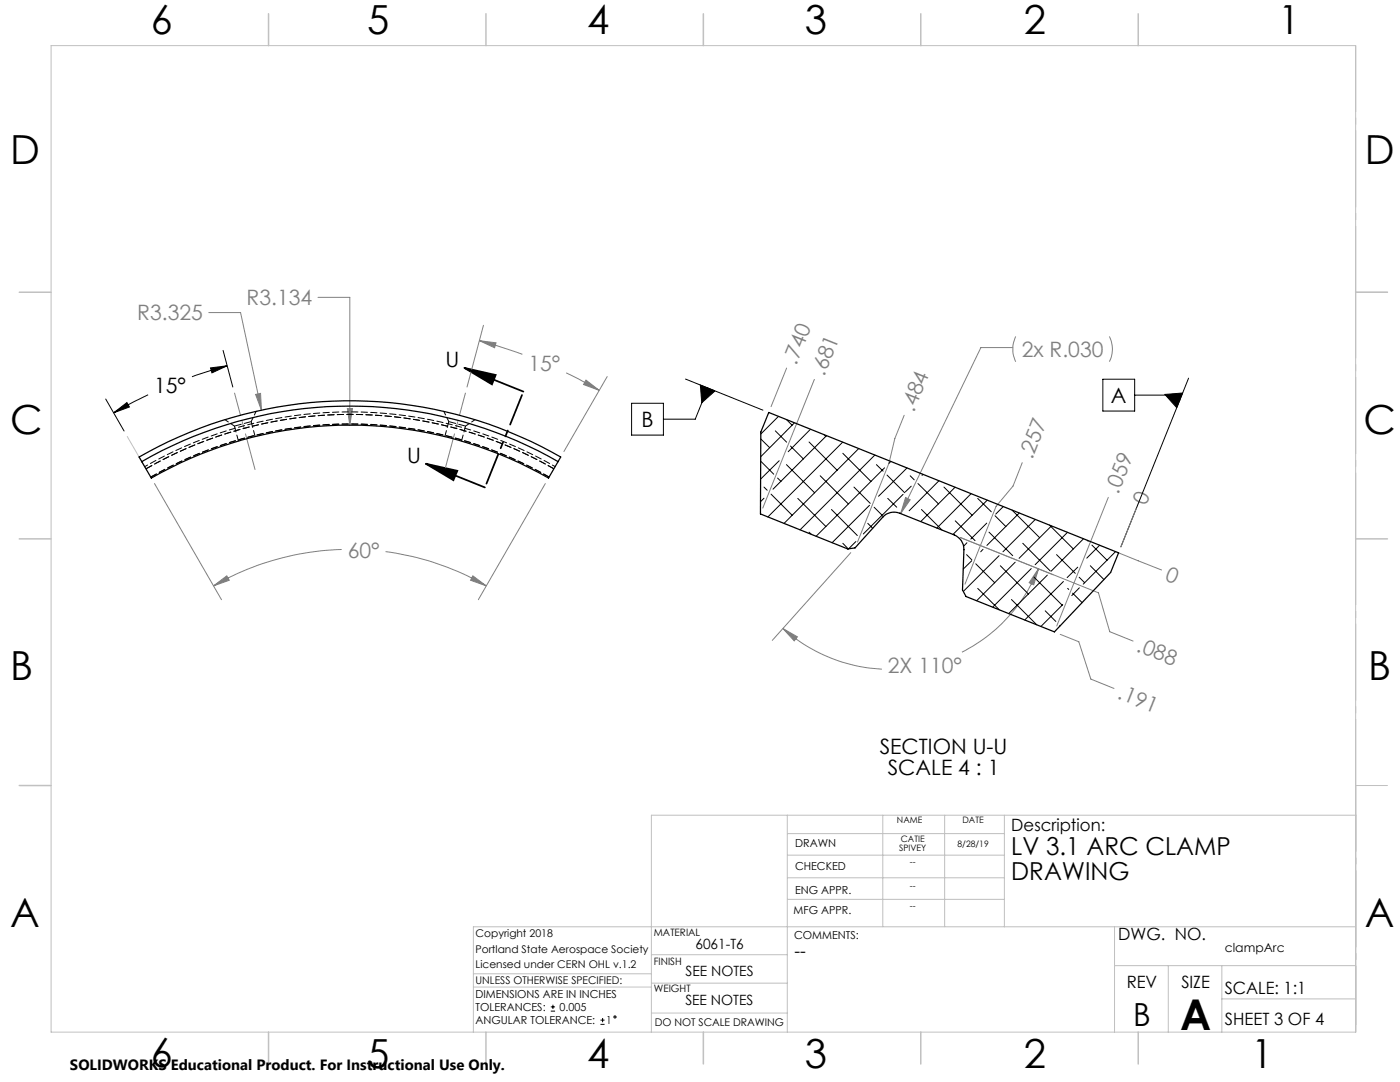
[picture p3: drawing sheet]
<svg xmlns="http://www.w3.org/2000/svg" width="279mm" height="216mm" viewBox="0 0 279 216" stroke-linecap="round" stroke-linejoin="round" font-family="sans-serif">
<g fill="none" stroke="#000" stroke-width=".2">
<path d="M21.1 79.6l3.7 6.4M29.6 78.8l-6.9 3.6M42 73.4l3.3-.4-3 1.4zM44.5 69.9l2 7.3M45.3 73l-7 2.2M136.8 75.6l15.5 6.2M139.8 76.8l2.9 1.2-2.6 2.4zM141.3 77.4l-2.6 6.2h-6.3M220.1 75.7h6.3v6.3h-6.3zM226.4 78.8h6.4l2.6 1.1M232.5 78.7l3.5-.3-1.2 3zM237.2 75.5l-13.5 33.6"/>
<path d="M22.7 82.4l2.6-2.1 .5 .9zM126 80.5h6.4v6.3h-6.4zM109.9 201.8h.9M109.9 200.9h.9M110.3 200.5v.8M119.8 204.4h.9M119.8 203.6h.9M120.3 203.1v.9"/>
<circle cx="122.7" cy="202.9" r=".21"/>
</g>
<path d="M92.7 73.4l11.8 4.7M92.7 73.4l6.2 1.4-.7 1.9zM85 92.5l11.8 4.8M85 92.5l6.3 1.4-.8 1.9z" fill="none" stroke="#000" stroke-width=".35"/>
<g fill="none" stroke="#808080" stroke-width=".2">
<path d="M63.5 59.3h6.3v25.5M41.7 62.4h6.3l4.2 19.4M51 78.7l1-.2 .2 3.3zM95.7 68l3.3 .4-.3 1zM95.7 68l3.2 .9 5.3 1.8M96.5 64.9l-3.3 12.3M113 74.4l6.6 3.5M116.9 75.8l2.7 2.1-3.1-1.2zM121.2 75.1l-8.7 15M157 73.4l-3.1 7.7M162.5 75.7l-10.3 25.7M202.1 69.4h-6.3l-16.1 33.1"/>
<path d="M202.7 67.1a5.9 5.9 0 0 0 0 5.1M221.4 67.1a5.6 5.6 0 0 1 0 5.1M30.8 96.5l13.4 23.2M69.3 81.5h1l-.5 3.3zM108.8 96.5l-13.3 23.2M180.4 82.9l-1.8 4.6-1.2 4.9-6.3 15.8M180.7 99.3l.9 .4-1.9 2.8zM204 92.3l-1.8 4.7-3.4 4-6.2 15.6M221.2 99.2l-10.3 25.7M42.6 116.9l2.7-2 .5 .9zM68.2 109.6a54.4 54.4 0 0 0-25.6 7.3M76.9 110.1a54.9 54.9 0 0 1 20.1 6.8"/>
<path d="M94.4 114.9l2.6 2-3.1-1.1zM169.8 110.3l-15.7 17.5M191.6 107.2l27.6 11.1 2.3 7.7 4.6 1.9M207.3 113.5l-1 3.2-.9-.4zM207.3 113.5a32.4 32.4 0 0 1-15.3 16.6M223.2 110.3l8.6 3.4M226.8 101.5l-3.1 7.6M156.2 125.4l2.9 1.7-.6 .8zM156.2 125.4a32.4 32.4 0 0 0 19.8 8.1M211.6 126.6l3.7 1.5 2.4 7.4 4.6 1.9"/>
</g>
<path d="M104.5 78.1l-7.7 19.1" fill="none" stroke="#000" stroke-width=".35" stroke-dasharray="6.3 1.3 1.3 1.3 1.3 1.3" stroke-dashoffset="-.8"/>
<path d="M50.9 93.7l-4.1-15.3M88.8 93.7l4.1-15.3" fill="none" stroke="#808080" stroke-width=".2" stroke-dasharray="15.2 1.3 1.3 1.3" stroke-dashoffset="7.9"/>
<path d="M270.6 9.1v49.2M270.6 58.3v49.2M270.6 107.5v49.2M270.6 156.7v49.2" fill="none" stroke="#c0c0c0" stroke-width=".2" stroke-dasharray="15.2 1.3 1.3 1.3" stroke-dashoffset="2.1"/>
<g fill="none" stroke="#c0c0c0" stroke-width=".2">
<path d="M10.2 9.1h260.3v196.9h-260.3zM270.5 58.3h6.4M25.4 87.1l3.8 6.7M270.5 156.7h6.4M157.1 162.7v43.3M157.1 175.2h43.3M157.1 170.6h43.3M157.1 166.3h43.3M157.1 179.5h43.3M176.2 162.7v22.2M188.5 162.7v22.2M200.4 162.7v22.2"/>
<path d="M270.6 162.7h-140.6v43.3M94.5 197h35.5M94.5 194.3h35.5M130 196.2h27.1M130 190.5h27.1M222.4 184.9v21.1M222.4 192.7h48.1M233.2 192.7v13.3M243.8 199.3h26.7M243.8 192.7v13.3M270.5 184.9h-176v21.1M130 202.1h27.1"/>
</g>
<g fill="none" stroke="#c0c0c0" stroke-width=".3">
<path d="M53.6 2.8v6.3M97 2.8v6.3M140.4 2.8v6.3M183.8 2.8v6.3M227.2 2.8v6.3M3.8 58.3h6.4M270.5 58.3h6.4M3.8 107.5h6.4M270.5 107.5h6.4M3.8 156.7h6.4M53.6 206v6.3M97 206v6.3"/>
<path d="M140.4 206v6.3M183.8 206v6.3M227.2 206v6.3"/>
</g>
<g fill="#000">
<path d="M42 73.4l3.3-.4-3 1.4zM22.7 82.4l2.6-2.1 .5 .9z"/>
<path d="M92.7 73.4l6.2 1.4-.7 1.9zM85 92.5l6.3 1.4-.8 1.9z"/>
<path d="M139.8 76.8l.3 3.6 2.6-2.4zM232.5 78.7l2.3 2.7 1.2-3z"/>
</g>
<path d="M94.4 114.9l2.6 2-3.1-1.1zM42.6 116.9l2.7-2 .5 .9zM69.3 81.5l.5 3.3 .5-3.3zM51 78.7l1.2 3.1-.2-3.3zM116.9 75.8l2.7 2.1-3.1-1.2zM95.7 68l3.3 .4-.3 1zM156.2 125.4l2.9 1.7-.6 .8zM207.3 113.5l-1 3.2-.9-.4zM180.7 99.3l-1 3.2 1.9-2.8z" fill="#808080"/>
<path d="M27.8 91.2a84.4 84.4 0 0 1 84.1 0l-2.4 4.2a79.7 79.7 0 0 0-79.3 0zM28.3 92.1a83.4 83.4 0 0 1 83.1 0M153.4 82.3l69.8 28-1.5 3.9-11.3 11.9-17.6-7.1-.7-1.3 .3-8a3.1 3.1 0 0 0-1.9-2.9l-10.9-4.4a3 3 0 0 0-3.4 .8l-5.6 6.1-1.4 .2-17.4-6.9v-16.4z" fill="none" stroke="#000" stroke-width=".25"/>
<path d="M29.1 93.5a81.7 81.7 0 0 1 81.4 0M46.8 85l3.3-.9M89.6 84.1l3.3 .9M110.5 93.5a81.7 81.7 0 0 0-81.4 0" fill="none" stroke="#000" stroke-width=".2" stroke-dasharray="1.3 .6" stroke-dashoffset="-.1"/>
<path d="M30.1 95.2a79.8 79.8 0 0 1 79.5 0M109.6 95.2a79.8 79.8 0 0 0-79.5 0" fill="none" stroke="#000" stroke-width=".2" stroke-dasharray="1.3 .6"/>
<path d="M110.8 93.1a82.2 82.2 0 0 0-81.9 0" fill="none" stroke="#000" stroke-width=".2" stroke-dasharray="1.3 .6" stroke-dashoffset=".6"/>
<path d="M44.9 83.7l1.9 1.3M50.1 84.1l1-2M88.6 82.1l1 2M92.9 85l1.9-1.3" fill="none" stroke="#000" stroke-width=".2" stroke-dasharray="1.3 .6" stroke-dashoffset=".4"/>
<path d="M46.8 85l.8 3M50.9 87.1l-.8-3M89.6 84.1l-.8 3M92.1 88l.8-3" fill="none" stroke="#000" stroke-width=".2" stroke-dasharray="1.3 .6" stroke-dashoffset=".1"/>
<g fill="none" stroke="#000" stroke-width=".2">
<path d="M151.8 87.6l1.8 1.7M151.8 92l2.6 2.6M152.5 99.4l-.7 .7M152.5 97.2l.6 .6M153.9 98.6l4.2 4.2M154.7 86l2.3 2.2M155.2 95.4l.7 .7M155.4 83.1l-3.6 3.5M155.5 91.9l-3.7 3.7M157 92.7l5.6 5.6M157 83.7l1.1 1.1M157.8 89l2.5 2.6"/>
<path d="M158.5 84.4l-6.7 6.7M159.2 99.4l5.6 5.7M161.5 88.2l5.6 5.6M161.7 85.7l-4.4 4.4M163.7 94.9l5.6 5.6M164.5 86.7l.3 .4M165 86.9l-10.7 10.7M168.2 88.2l-15 15M168.2 90.5l5.6 5.6M170.4 97.2l3.3 3.2M171.4 89.5l-14.9 15M174.6 90.8l-14.9 14.9"/>
<path d="M174.9 92.7l1.3 1.3M176.5 93.3l-13.7 13.7M177 94.8l3.6 3.5M177.2 99.4l1.8 1.8M177.8 92.1l-.4 .3M180.2 98.6l-7.9 7.9M181 93.4l-5.7 5.6M181.6 94.9l.9 .8M181.9 97l-1.2 1.1M183.2 96.5l4.1 4M184.2 94.7l-.2 .2M187.4 95.9l-6 6"/>
<path d="M188.4 97.2l5.6 5.6M190.6 97.2l-6.8 6.9M193.8 98.5l-6.8 6.9M195.1 99.4l2.7 2.7M197 99.8l-6.8 6.8M161.5 106.2l.4 .4M165.9 101.7l5.2 5.2M168.2 108.4l1.1 1.1M170.8 108.1l-1.5 1.4M173.2 104.4l1 1M173.5 100.8l-7.4 7.5M174.4 101.2l1.6 1.6"/>
<path d="M183.9 101.7l4.1 4.1M190.6 103.9l4 4M192.9 110.7l1.1 1M193 108.3l-.7 .7M193.9 111.9l-1.7 1.7M194.7 112.5l3.8 3.8M195.1 117.4l4.3 4.3M196.2 109.6l-.5 .5M196.9 104.4l-3.2 3.2M197.4 106.2l4.7 4.7M198.6 102.9l2.1 2.2M199.4 110.9l-7.1 7.1"/>
<path d="M199.6 112.9l5.6 5.6M200.2 101.1l-1.5 1.5M201.9 119.6l5 5.1M202 101.8l5.5 5.5M202.6 112.2l-7.7 7.7M203.4 102.4l-6.4 6.4M204.1 108.4l5.5 5.5M205.8 113.5l-7.7 7.6M206.3 115.1l5.7 5.7M206.6 103.6l-6.4 6.5M209 114.8l-7.7 7.6M209.4 104.8l4.8 4.7"/>
<path d="M209.8 105l-6.4 6.4M210.9 110.7l3.7 3.7M212.2 116l-7.7 7.7M213 106.2l-6.4 6.5M213.1 117.4l.2 .2M214.1 118.4l1.9 1.9M215.1 113.2l-2.1 2.1M215.4 115.2l1.1 1.1M215.4 117.3l-1.5 1.6M216.3 107.5l-6.5 6.5M217 107.8l.2 .2M217.6 112.9l2.7 2.7"/>
<path d="M217.9 108.8l3 3M219.5 108.8l-2.6 2.6M222.6 110.1l-6.4 6.5M208.6 121.9l2.1 2.1M211.5 124.8l.1 .1M212.1 120.6l-4.4 4.4"/>
</g>
<text font-size="8.5" x="235.5" y="205.4">A</text>
<g font-size="8">
<text x="30.1" y="6.8">6</text>
<text x="73.3" y="6.9">5</text>
<text x="117.2" y="6.9">4</text>
<text x="160.6" y="6.9">3</text>
<text x="204.3" y="6.9">2</text>
<text x="255.1" y="6.9">1</text>
<text x="2.1" y="32.7">D</text>
<text x="272.4" y="32.7">D</text>
<text x="2.1" y="86.5">C</text>
<text x="272.1" y="86.6">C</text>
<text x="2.1" y="135.6">B</text>
<text x="273.1" y="135.6">B</text>
<text x="2.1" y="185.1">A</text>
<text x="272.4" y="185.1">A</text>
<text x="30.1" y="213">6</text>
<text x="73.3" y="213.1">5</text>
<text x="117.2" y="213.1">4</text>
<text x="160.6" y="213.1">3</text>
<text x="204.3" y="213.1">2</text>
<text x="249.7" y="213.1">1</text>
</g>
<text font-size="6.3" x="226.1" y="204.6">B</text>
<g font-size="4.9">
<text x="201.8" y="170.7">LV 3.1 ARC CLAMP</text>
<text x="201.8" y="175.6">DRAWING</text>
</g>
<g font-size="4.2" fill="#808080">
<text x="27.4" y="64">R3.325</text>
<text x="49.2" y="60.9">R3.134</text>
<text x="203.9" y="71.2">2x R.030</text>
<text x="105.4" y="74">15°</text>
<text x="158.9" y="73" transform="rotate(-68 158.9 73)">.740</text>
<text x="164.5" y="75.2" transform="rotate(-68 164.5 75.2)">.681</text>
<text x="182.4" y="82.4" transform="rotate(-68 182.4 82.4)">.484</text>
<text x="206" y="91.8" transform="rotate(-68 206 91.8)">.257</text>
<text x="223.2" y="98.7" transform="rotate(-68 223.2 98.7)">.059</text>
<text x="228.7" y="101" transform="rotate(-68 228.7 101)">0</text>
<text x="69.4" y="111.3">60°</text>
<text x="232.3" y="115.7" transform="rotate(22 232.3 115.7)">0</text>
<text x="226.6" y="129.8" transform="rotate(22 226.6 129.8)">.088</text>
<text x="177.2" y="134.2">2X 110°</text>
<text x="222.8" y="139.3" transform="rotate(22 222.8 139.3)">.191</text>
</g>
<g font-size="4.2">
<text x="88.9" y="73.2">U</text>
<text x="30.8" y="78.4">15°</text>
<text x="221.7" y="80.4">A</text>
<text x="128" y="85.2">B</text>
<text x="81.3" y="92.3">U</text>
<text x="175.6" y="150.4">SECTION U-U</text>
<text x="177.2" y="154.6">SCALE 4 : 1</text>
</g>
<text font-size="3.5" x="158.6" y="190.9">--</text>
<g font-size="3.4">
<text x="201.8" y="165.9">Description:</text>
<text x="223.2" y="187.6">DWG. NO.</text>
<text x="224.9" y="197.2">REV</text>
<text x="235.8" y="197.2">SIZE</text>
<text x="244.4" y="198.4">SCALE: 1:1</text>
<text x="244.4" y="204.6">SHEET 3 OF 4</text>
</g>
<text font-size="3" x="14" y="213.5">SOLIDWORKS Educational Product. For Instructional Use Only.</text>
<g font-size="2.8">
<text x="138.8" y="189.3">6061-T6</text>
<text x="136.8" y="194.8">SEE NOTES</text>
<text x="136.8" y="200.6">SEE NOTES</text>
</g>
<text font-size="2.5" x="244.4" y="190">clampArc</text>
<g font-size="2.2">
<text x="158.7" y="169">DRAWN</text>
<text x="158.7" y="173.5">CHECKED</text>
<text x="158.7" y="178.3">ENG APPR.</text>
<text x="158.4" y="182.4">MFG APPR.</text>
<text x="158.5" y="187.4">COMMENTS:</text>
<text x="94.9" y="199.1">DIMENSIONS ARE IN INCHES</text>
<text x="94.9" y="201.7">TOLERANCES:</text>
<text x="111.7" y="201.7">0.005</text>
<text x="94.9" y="204.4">ANGULAR TOLERANCE:</text>
<text x="121" y="204.4">1</text>
</g>
<g font-size="2.1">
<text x="94.9" y="187">Copyright 2018</text>
<text x="94.9" y="190.1">Portland State Aerospace Society</text>
<text x="94.9" y="196.4">UNLESS OTHERWISE SPECIFIED:</text>
<text x="94.9" y="193.2">Licensed under CERN OHL v.1.2</text>
<text x="130.7" y="204.6">DO NOT SCALE DRAWING</text>
</g>
<g font-size="2">
<text x="130.5" y="186.8">MATERIAL</text>
<text x="130.5" y="192.5">FINISH</text>
<text x="130.5" y="198">WEIGHT</text>
</g>
<g font-size="1.8">
<text x="179" y="164.3">NAME</text>
<text x="179.8" y="168">CATIE</text>
<text x="192.1" y="164.3">DATE</text>
<text x="179.5" y="169.7">SPIVEY</text>
<text x="181.6" y="172.6">--</text>
<text x="191.1" y="169">8/28/19</text>
<text x="181.6" y="177.4">--</text>
<text x="181.6" y="181.4">--</text>
</g>
</svg>
